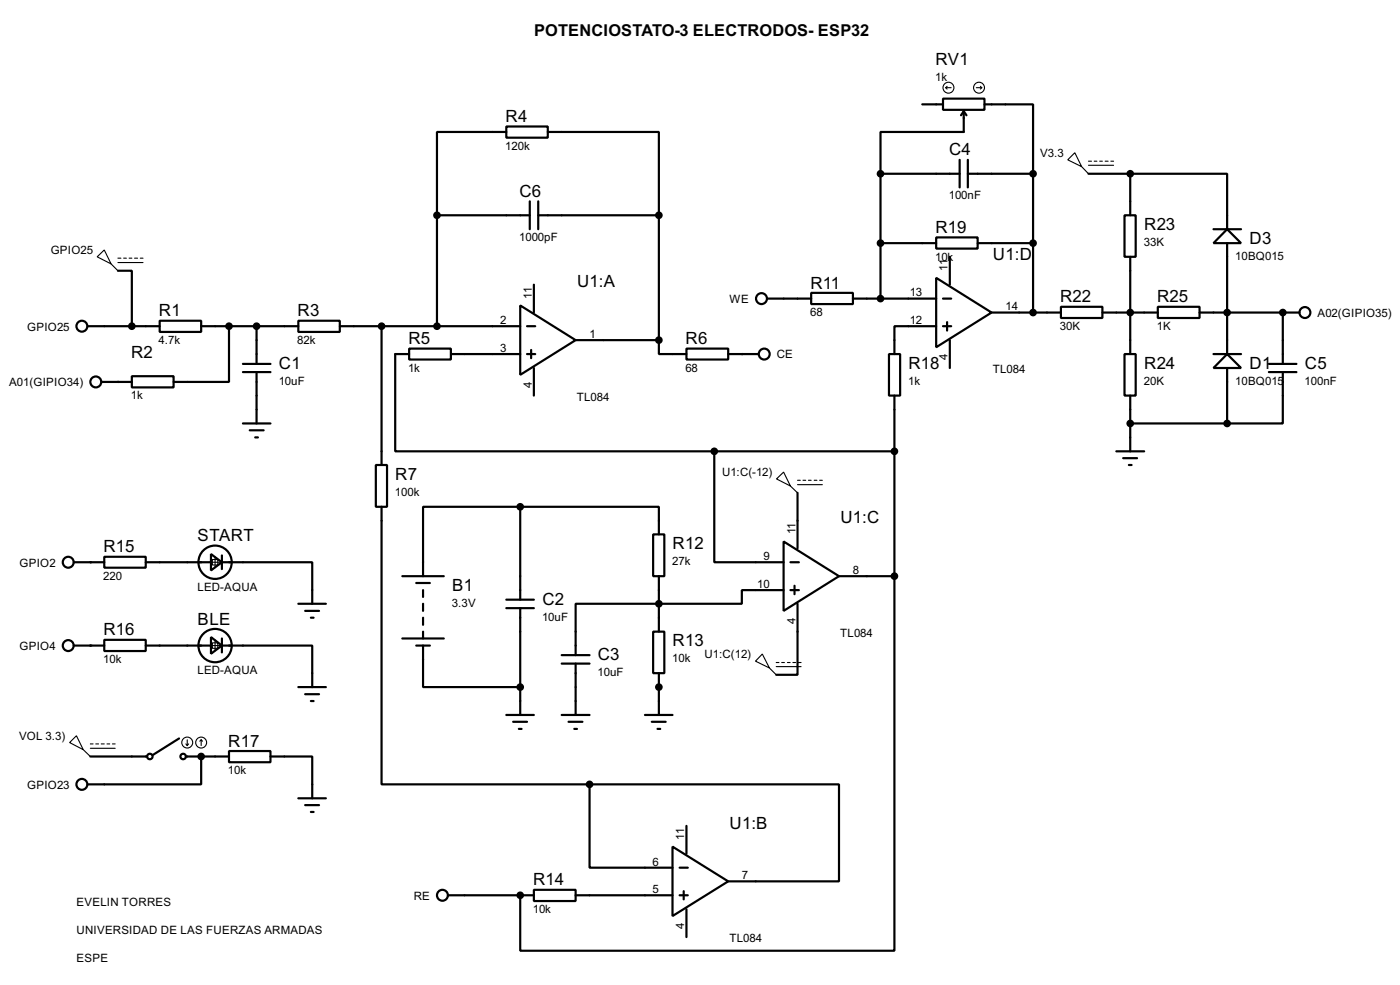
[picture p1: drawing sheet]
<svg xmlns="http://www.w3.org/2000/svg" width="256mm" height="180mm" viewBox="0 0 256 180" stroke-linecap="round" stroke-linejoin="round" font-family="sans-serif">
<g fill="none" stroke="#000" stroke-width=".4">
<path d="M169 19.1h3.8M172.8 18.1h7.6v2h-7.6zM180.4 19.1h8.9v12.7M80.1 39.4h17M80.1 39.4v20.3M92.8 23.2h7.6v2h-7.6zM92.8 24.2h-12.7v15.2M97.1 36.9v5.1M98.6 39.4h22.1M98.6 36.9v5.1M100.4 24.2h20.3v15.2M120.7 39.4v22.9"/>
<path d="M161.3 31.8v22.9M161.3 31.8h14.5M175.8 29.3v5M176.6 20.4v3.8h-15.3v7.6M176.6 20.4l-.5 .7M176.6 20.4l.5 .7M177.3 31.8h12M177.3 29.3v5M189.3 31.8v25.4M199.4 31.8h7.7M206 39.4h2.1v7.6h-2.1zM207.1 31.8h17.7v10.2"/>
<path d="M207.1 31.8v7.6M16.1 59.7h13.2M21.6 49.6h2.6v10.1M29.3 58.7h7.6v2.1h-7.6zM36.9 59.7h17.8M42 59.7v10.2h-10.2M47 59.7v6.9M54.7 58.7h7.6v2.1h-7.6zM62.3 59.7h33M69.9 59.7v25.4M95.3 55.9l10.2 6.4-10.2 6.3zM96.6 59.7h1.5"/>
<path d="M97.8 52.1v5.1M140.5 54.7h8.1M148.6 53.6h7.7v2.1h-7.7zM156.3 54.7h15.2M161.3 44.5h10.2M171.5 50.9l10.2 6.3-10.2 6.4zM171.5 43.5h7.6v2h-7.6zM171.5 59.7h-7.6v5.1M172.8 59.7h1.5M172.8 54.7h1.5M173.5 59v1.5M174 47v5.1"/>
<path d="M179.1 44.5h10.2M181.7 57.2h12.7M194.4 56.2h7.6v2h-7.6zM202 57.2h10.1M207.1 47v17.8M212.1 56.2h7.7v2h-7.7zM219.8 57.2h18.3M222.3 42h5.1M224.8 42l2.6 2.5h-5.1zM224.8 44.5v20.3M235 57.2v9.4M18.6 69.9h5.6"/>
<path d="M24.2 68.9h7.6v2h-7.6zM44.5 77.5h5.1M44.5 68.1h5.1M44.5 66.6h5.1M45.8 78.8h2.5M47 68.1v9.4M75 63.8h7.6v2h-7.6zM75 64.8h-2.6v17.8h58.5M82.6 64.8h12.7M96.6 64.8h1.5M97.3 64.1v1.5M97.8 67.4v5"/>
<path d="M105.5 62.3h15.2M120.7 62.3v2.5h5.1M125.8 63.8h7.6v2h-7.6zM133.4 64.8h5.6M162.9 64.8h2v7.6h-2zM163.9 72.4v33.1M174 62.3v5.1M206 64.8h2.1v7.6h-2.1zM207.1 72.4v10.2M207.1 77.5h17.7M222.3 64.8h5.1M224.8 64.8l2.6 2.6h-5.1z"/>
<path d="M224.8 67.4v10.1M232.5 68.1h5M232.5 66.6h5M235 68.1v9.4h-10.2M46.8 80.1h.5M68.9 85.1h2v7.7h-2zM69.9 92.8v50.8h38.1M95.3 92.8h25.4v5M95.3 92.8h-17.8v12.7M95.3 92.8v17M119.7 97.8h2v7.7h-2zM130.9 82.6v20.3h12.7"/>
<path d="M130.9 82.6h33M143.6 99.1l10.1 6.4-10.1 6.3zM146.1 90.2v10.2M204.5 82.6h5.1M205.8 83.9h2.5M206.8 85.1h.5M13.5 102.9h5.6M13.5 118.2h5.6M19.1 101.9h7.6v2h-7.6zM19.1 117.1h7.6v2.1h-7.6zM26.7 102.9h12M26.7 118.2h12"/>
<path d="M38.7 101.4l2 1.5-2 1.5zM38.7 116.6l2 1.6-2 1.5zM40.7 102.9h16.5v7.6M40.7 118.2h16.5v7.6M40.7 101.7v2.5M40.7 116.9v2.5M54.7 110.5h5M55.9 111.8h2.6M57 113.1h.5M73.7 105.5h7.6M73.7 116.9h7.6M76.3 118.2h2.5"/>
<path d="M76.3 106.7h2.5M77.5 118.2v7.6h17.8M77.5 108v1.3M77.5 110.5v1.3M77.5 113.1v1.3M77.5 115.6v1.3M92.8 109.8h5M92.8 111.3h5M95.3 111.3v19.6M102.9 119.9h5.1M119.7 115.6h2v7.6h-2zM120.7 105.5v10.1"/>
<path d="M143.6 108h-7.7v2.5h-30.4v9.4M144.8 102.9h1.6M144.8 108h1.6M145.6 107.2v1.6M146.1 110.5v13h-3.9M153.7 105.5h10.2M163.9 105.5v68.5h-68.6v-10.1M16.6 138.5h10.4M32.8 135.2l-4.8 3M34.1 138.5h7.9M36.9 138.5v5.1h-20.8M42 137.5h7.6v2h-7.6z"/>
<path d="M49.6 138.5h7.6v7.6M54.7 125.8h5M55.9 127.1h2.6M57 128.3h.5M92.8 130.9h5M94 132.1h2.6M95.1 133.4h.5M102.9 121.5h5.1M102.9 130.9h5.1M104.2 132.1h2.5M105.2 133.4h.5M105.5 121.5v9.4"/>
<path d="M118.2 130.9h5M119.4 132.1h2.6M120.5 133.4h.5M120.7 123.2v7.7M54.7 146.1h5M55.9 147.4h2.6M57 148.6h.5M108 143.6v15.2h15.2M108 143.6h45.7v17.7h-20.3M123.2 155l10.2 6.3-10.2 6.4zM124.5 158.8h1.5M125.8 151.2v5.1"/>
<path d="M82.1 163.9h15.7M97.8 162.9h7.7v2h-7.7zM105.5 163.9h17.7M124.5 163.9h1.5M125.3 163.1v1.5M125.8 166.4v5.1"/>
<circle cx="15" cy="59.7" r="1"/>
<circle cx="139.5" cy="54.7" r="1"/>
<circle cx="239" cy="57.2" r="1"/>
<circle cx="17.5" cy="69.9" r="1"/>
<circle cx="140" cy="64.8" r="1"/>
<circle cx="12.5" cy="102.9" r="1"/>
<circle cx="12.5" cy="118.2" r="1"/>
<circle cx="39.4" cy="118.2" r="3.1"/>
<circle cx="39.4" cy="102.9" r="3.1"/>
<circle cx="27.4" cy="138.5" r=".5"/>
<circle cx="33.5" cy="138.5" r=".5"/>
<circle cx="15" cy="143.6" r="1"/>
<circle cx="81" cy="163.9" r="1"/>
</g>
<g fill="#000">
<circle cx="235" cy="57.2" r=".2"/>
<circle cx="21.6" cy="69.9" r=".2"/>
<circle cx="135.9" cy="64.8" r=".2"/>
<circle cx="16.6" cy="102.9" r=".2"/>
<circle cx="16.6" cy="118.2" r=".2"/>
<circle cx="36.9" cy="138.5" r=".2"/>
<circle cx="120.7" cy="125.8" r=".2"/>
<circle cx="95.3" cy="163.9" r=".2"/>
</g>
<g fill="#000" stroke="#000" stroke-width=".4">
<circle cx="80" cy="39.4" r=".5"/>
<circle cx="120.7" cy="39.4" r=".5"/>
<circle cx="161.3" cy="31.8" r=".5"/>
<circle cx="189.2" cy="31.8" r=".5"/>
<circle cx="207" cy="31.8" r=".5"/>
<circle cx="24.1" cy="59.7" r=".5"/>
<circle cx="41.9" cy="59.7" r=".5"/>
<circle cx="47" cy="59.7" r=".5"/>
<circle cx="69.9" cy="59.7" r=".5"/>
<circle cx="80" cy="59.7" r=".5"/>
<circle cx="161.3" cy="54.7" r=".5"/>
<circle cx="161.3" cy="44.5" r=".5"/>
<circle cx="189.2" cy="44.5" r=".5"/>
<circle cx="189.2" cy="57.2" r=".5"/>
<circle cx="207" cy="57.2" r=".5"/>
<circle cx="224.8" cy="57.2" r=".5"/>
<circle cx="235" cy="57.2" r=".5"/>
<circle cx="120.7" cy="62.3" r=".5"/>
<circle cx="207" cy="77.5" r=".5"/>
<circle cx="224.8" cy="77.5" r=".5"/>
<circle cx="95.3" cy="92.8" r=".5"/>
<circle cx="130.8" cy="82.6" r=".5"/>
<circle cx="163.8" cy="82.6" r=".5"/>
<circle cx="120.7" cy="110.5" r=".5"/>
<circle cx="163.8" cy="105.5" r=".5"/>
<circle cx="36.8" cy="138.5" r=".5"/>
<circle cx="95.3" cy="125.8" r=".5"/>
<circle cx="120.7" cy="125.8" r=".5"/>
<circle cx="108" cy="143.6" r=".5"/>
<circle cx="95.3" cy="163.9" r=".5"/>
</g>
<g fill="none" stroke="#000" stroke-width=".2">
<path d="M173.3 16.1h1M173.3 16.1l.2 .2M173.5 15.8l-.2 .3M178.9 16.1h1M179.6 15.8l.3 .3M179.9 16.1l-.3 .2M195.6 29.3l1.3-1.3 1.3 2.5zM198.2 30.5l1.2 1.3M199.4 29.5h.6M199.4 30.3h4.6M200.5 29.5h.5M201.5 29.5h.5"/>
<path d="M202.5 29.5h.5M203.5 29.5h.5M17.8 47l1.3-1.2 1.3 2.5zM20.4 48.3l1.2 1.3M21.6 47.3h.6M21.6 48.1h4.6M22.7 47.3h.5M23.7 47.3h.5M24.7 47.3h.5M25.7 47.3h.5M142.3 87.7l1.3-1.3 1.2 2.6zM144.8 89l1.3 1.2"/>
<path d="M146.1 87.9h.5M146.1 88.7h4.6M147.1 87.9h.5M148.1 87.9h.5M149.2 87.9h.5M150.2 87.9h.5M38.4 102.9h2M38.4 118.2h2M38.9 102.4h1v1h-1zM38.9 117.7h1v1h-1zM39.4 101.9v2M39.4 117.1v2.1"/>
<path d="M139.7 119.7l1.3 2.6-2.6-1.3zM12.8 135.9l1.2-1.2 1.3 2.5zM15.3 137.2l1.3 1.3M16.6 136.2h.5M16.6 137h4.5M17.6 136.2h.5M18.6 136.2h.5M19.6 136.2h.5M20.6 136.2h.5M34.1 136.2l.2 .3M34.3 135.4v1.1M34.6 136.2l-.3 .3"/>
<path d="M36.9 135.4l-.3 .3M36.9 135.4l.2 .3M36.9 135.4v1.1M141 122.3l1.2 1.2M142.2 121.3h.5M142.2 122h4.6M143.2 121.3h.5M144.3 121.3h.5M145.3 121.3h.5M146.3 121.3h.5"/>
<circle cx="173.7" cy="16.1" r="1"/>
<circle cx="179.3" cy="16.1" r="1"/>
<circle cx="34.3" cy="135.9" r="1"/>
<circle cx="36.8" cy="135.9" r="1"/>
</g>
<g font-size="3.5">
<text x="171.4" y="11.8">RV1</text>
<text x="92.6" y="22.4">R4</text>
<text x="173.9" y="28.5">C4</text>
<text x="95.2" y="36">C6</text>
<text x="171.4" y="42.7">R19</text>
<text x="181.9" y="47.5">U1:D</text>
<text x="209.6" y="42.1">R23</text>
<text x="228.9" y="44.6">D3</text>
<text x="105.7" y="52.6">U1:A</text>
<text x="148.5" y="52.8">R11</text>
<text x="29.1" y="57.9">R1</text>
<text x="54.5" y="57.9">R3</text>
<text x="194.2" y="55.4">R22</text>
<text x="212" y="55.4">R25</text>
<text x="24" y="65.5">R2</text>
<text x="74.8" y="63">R5</text>
<text x="125.6" y="63">R6</text>
<text x="51.1" y="67.5">C1</text>
<text x="166.4" y="67.5">R18</text>
<text x="209.6" y="67.5">R24</text>
<text x="228.9" y="67.5">D1</text>
<text x="239.1" y="67.5">C5</text>
<text x="72.4" y="87.8">R7</text>
<text x="154" y="95.8">U1:C</text>
<text x="19" y="101.1">R15</text>
<text x="36.2" y="99.1">START</text>
<text x="123.2" y="100.5">R12</text>
<text x="82.9" y="108.2">B1</text>
<text x="99.4" y="110.7">C2</text>
<text x="19" y="116.3">R16</text>
<text x="36.2" y="114.3">BLE</text>
<text x="123.2" y="118.3">R13</text>
<text x="109.5" y="120.9">C3</text>
<text x="41.8" y="136.7">R17</text>
<text x="133.7" y="151.7">U1:B</text>
<text x="97.7" y="162.1">R14</text>
</g>
<text font-size="3.4" x="97.9" y="6.6">POTENCIOSTATO-3 ELECTRODOS- ESP32</text>
<g font-size="2.4">
<text x="171.3" y="14.8">1k</text>
<text x="92.6" y="27.4">120k</text>
<text x="190.5" y="28.8">V3.3</text>
<text x="173.8" y="36.5">100nF</text>
<text x="9.3" y="46.6">GPIO25</text>
<text x="95.1" y="44.1">1000pF</text>
<text x="171.3" y="47.7">10k</text>
<text x="209.5" y="45">33K</text>
<text x="226.3" y="47.6">10BQ015</text>
<text x="173.6" y="49.6" transform="rotate(-90 173.6 49.6)">11</text>
<text x="91.6" y="59.3">2</text>
<text x="97.4" y="54.7" transform="rotate(-90 97.4 54.7)">11</text>
<text x="133.6" y="55.4">WE</text>
<text x="148.4" y="57.9">68</text>
<text x="166.7" y="59.3">12</text>
<text x="166.7" y="54.3">13</text>
<text x="184.2" y="56.8">14</text>
<text x="241.4" y="58">A02(GIPIO35)</text>
<text x="5" y="60.5">GPIO25</text>
<text x="29.1" y="63">4.7k</text>
<text x="54.5" y="63">82k</text>
<text x="91.6" y="64.4">3</text>
<text x="108" y="61.9">1</text>
<text x="142.3" y="65.6">CE</text>
<text x="173.6" y="66" transform="rotate(-90 173.6 66)">4</text>
<text x="194.2" y="60.4">30K</text>
<text x="211.9" y="60.4">1K</text>
<text x="1.7" y="70.7">A01(GIPIO34)</text>
<text x="51.1" y="70.4">10uF</text>
<text x="74.8" y="68">1k</text>
<text x="97.4" y="71.1" transform="rotate(-90 97.4 71.1)">4</text>
<text x="125.6" y="68">68</text>
<text x="166.4" y="70.4">1k</text>
<text x="181.9" y="68.3">TL084</text>
<text x="209.5" y="70.4">20K</text>
<text x="226.3" y="70.4">10BQ015</text>
<text x="239" y="70.4">100nF</text>
<text x="24" y="73.1">1k</text>
<text x="105.7" y="73.4">TL084</text>
<text x="132.3" y="87.2">U1:C(-12)</text>
<text x="72.4" y="90.8">100k</text>
<text x="145.7" y="97.8" transform="rotate(-90 145.7 97.8)">11</text>
<text x="3.6" y="103.7">GPIO2</text>
<text x="18.9" y="106.1">220</text>
<text x="123.2" y="103.5">27k</text>
<text x="138.7" y="107.6">10</text>
<text x="139.9" y="102.5">9</text>
<text x="156.3" y="105.1">8</text>
<text x="36.2" y="108.2">LED-AQUA</text>
<text x="82.8" y="111.1">3.3V</text>
<text x="99.3" y="113.6">10uF</text>
<text x="3.6" y="119">GPIO4</text>
<text x="145.7" y="114.2" transform="rotate(-90 145.7 114.2)">4</text>
<text x="153.9" y="116.6">TL084</text>
<text x="18.9" y="121.4">10k</text>
<text x="36.2" y="123.4">LED-AQUA</text>
<text x="109.5" y="123.8">10uF</text>
<text x="123.2" y="121.2">10k</text>
<text x="129.1" y="120.5">U1:C(12)</text>
<text x="3.5" y="135.5">VOL 3.3)</text>
<text x="41.8" y="141.7">10k</text>
<text x="5" y="144.4">GPIO23</text>
<text x="125.4" y="153.7" transform="rotate(-90 125.4 153.7)">11</text>
<text x="119.6" y="158.4">6</text>
<text x="135.9" y="160.9">7</text>
<text x="14" y="165.9">EVELIN TORRES</text>
<text x="75.8" y="164.7">RE</text>
<text x="97.6" y="167.1">10k</text>
<text x="119.6" y="163.5">5</text>
<text x="14" y="171">UNIVERSIDAD DE LAS FUERZAS ARMADAS</text>
<text x="125.4" y="170.1" transform="rotate(-90 125.4 170.1)">4</text>
<text x="133.6" y="172.4">TL084</text>
<text x="14" y="176">ESPE</text>
</g>
</svg>
